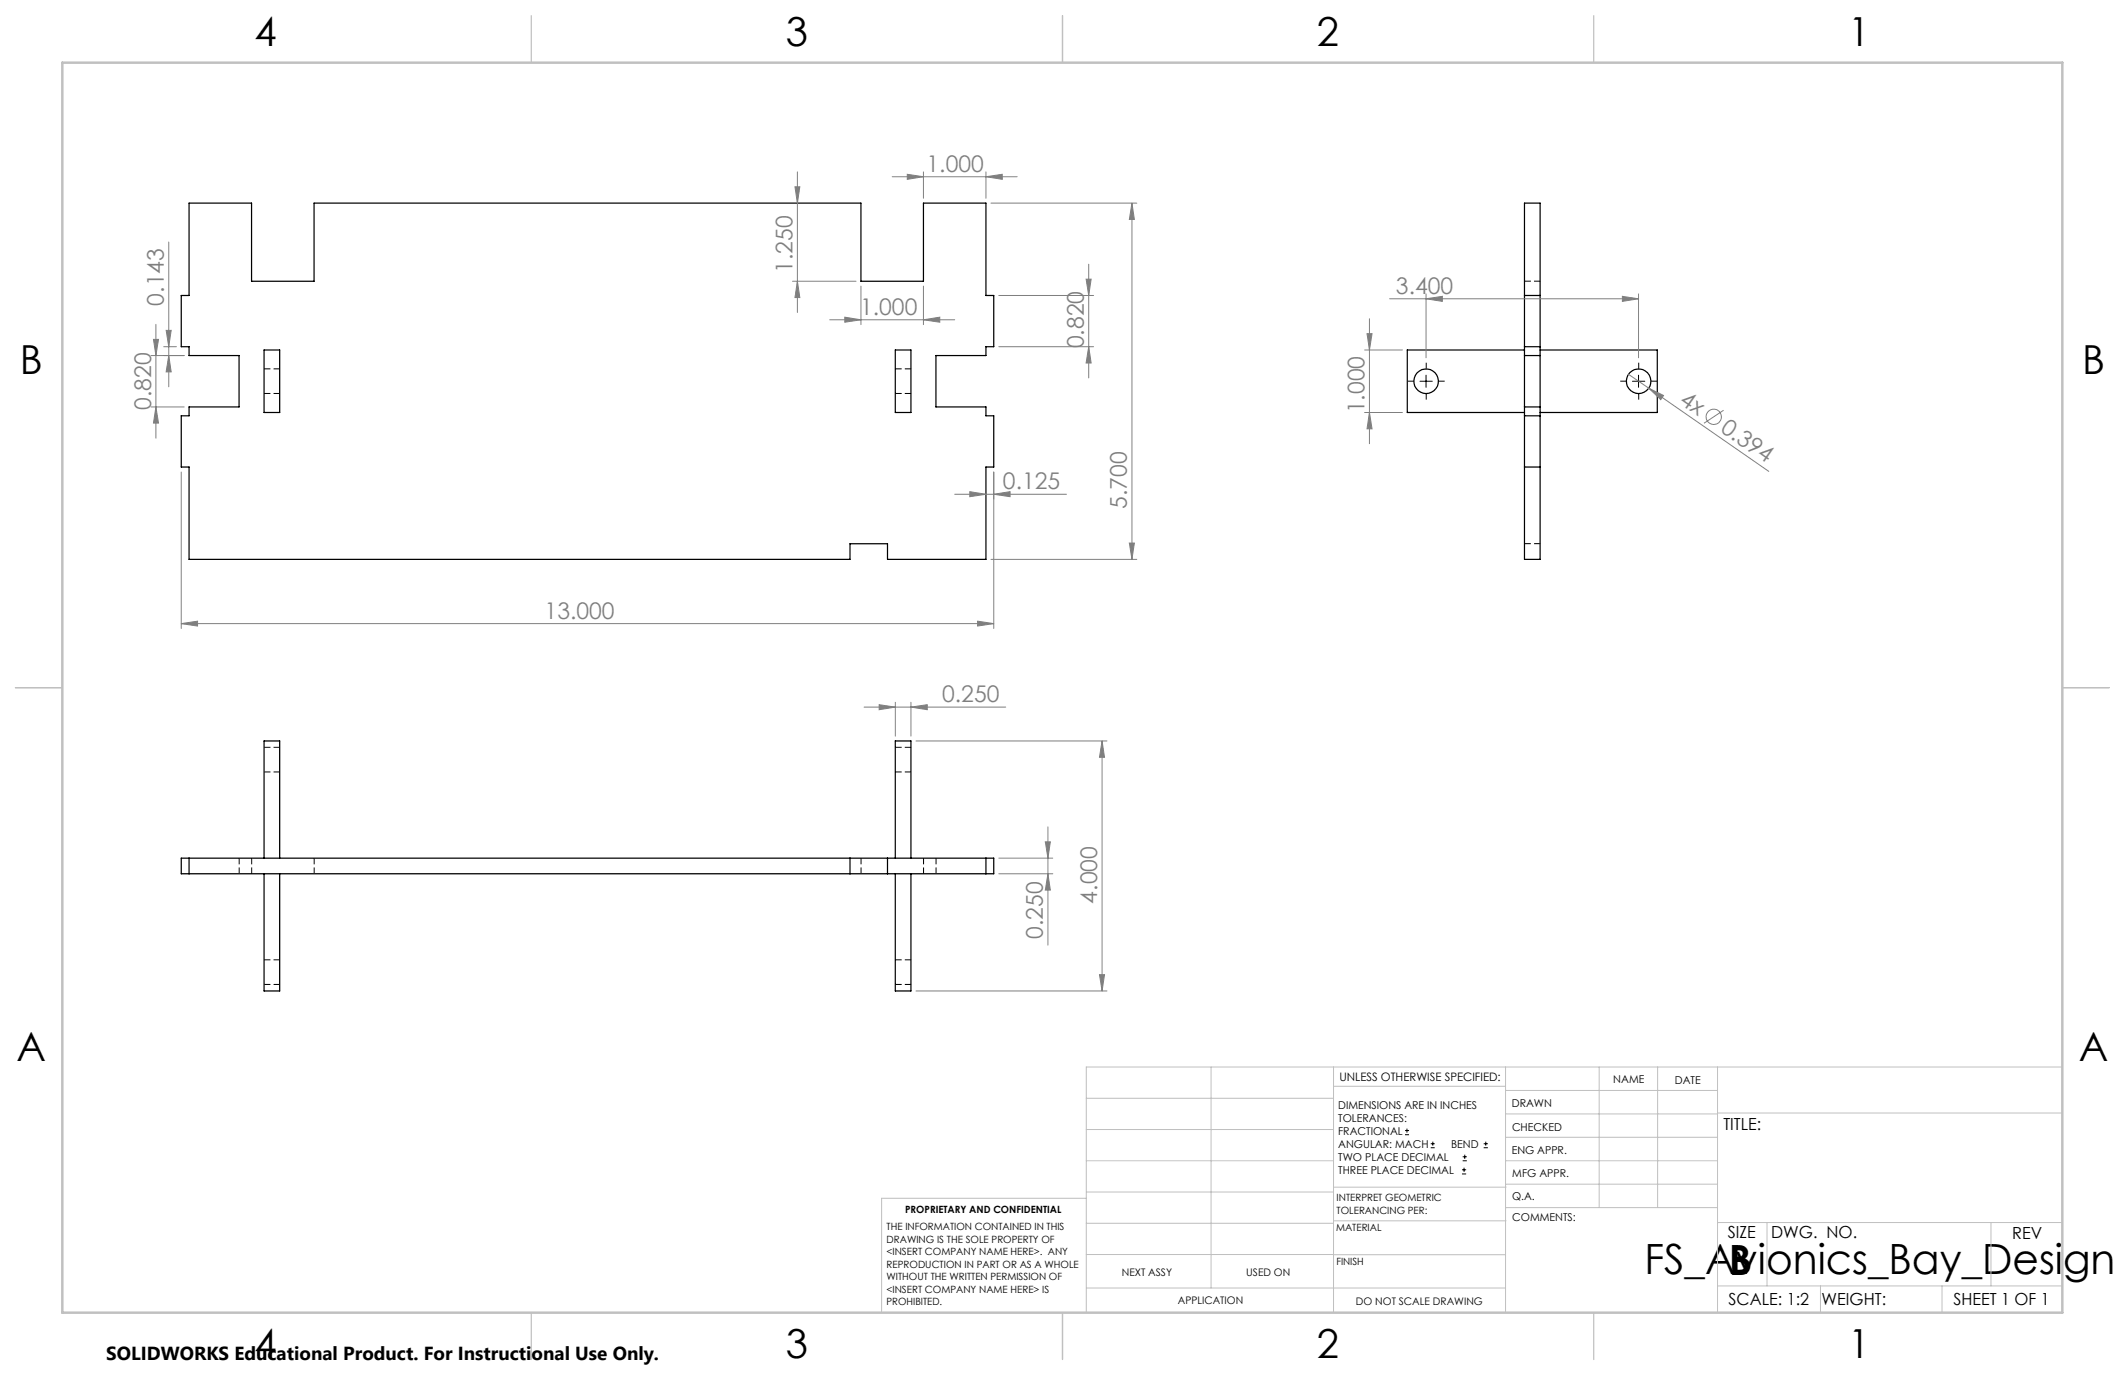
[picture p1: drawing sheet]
<svg xmlns="http://www.w3.org/2000/svg" width="432mm" height="279mm" viewBox="0 0 432 279" stroke-linecap="round" stroke-linejoin="round" font-family="sans-serif">
<g fill="none" stroke="#000" stroke-width=".2" stroke-dasharray="1.3 .6" stroke-linecap="butt">
<path d="M309.8 57.1h3.2M53.7 80h3.2M56.9 75h-3.2M182 80h3.1M185.1 75h-3.1M309.8 110.5h3.2M53.7 156.9h3.2M56.9 151.9h-3.2M182 156.9h3.1M185.1 151.9h-3.1M48.6 174.4v3.1M51.1 174.4v3.1"/>
<path d="M63.8 174.4v3.1M175 174.4v3.1M187.7 174.4v3.1M190.2 174.4v3.1M56.9 195h-3.2M185.1 195h-3.1M53.7 200h3.2M182 200h3.1"/>
</g>
<g fill="none" stroke="#000" stroke-width=".25">
<path d="M38.4 41.3h12.7v15.8h12.7v-15.8h111.1v15.8h12.7v-15.8h12.7v18.7h1.6v10.4h-1.6v1.8h-10.1v10.5h10.1v1.8h1.6v10.4h-1.6v18.8h-20v-3.2h-7.6v3.2h-134.3v-18.8h-1.6v-10.4h1.6v-1.8h10.2v-10.5h-10.2v-1.8h-1.6v-10.4h1.6zM309.8 41.3h3.1v72.4h-3.1zM53.7 71.1h3.1v12.7h-3.1zM181.9 71.1h3.2v12.7h-3.2zM309.8 71.1h-23.8v12.7h23.8M309.8 60h3.1M309.8 70.4h3.1M309.8 72.2h3.1M312.9 71.1h23.9v12.7h-23.9M309.8 82.7h3.1M309.8 84.5h3.1M309.8 94.9h3.1"/>
<path d="M36.8 174.4h165.1v3.2h-165.1zM38.4 174.4v3.2M53.7 174.4v-23.8h3.1v23.8M53.7 177.6v23.8h3.1v-23.8M172.7 174.4v3.2M180.3 174.4v3.2M181.9 174.4v-23.8h3.2v23.8M181.9 177.6v23.8h3.2v-23.8M200.3 174.4v3.2"/>
<circle cx="289.8" cy="77.5" r="2.5"/>
<circle cx="333" cy="77.5" r="2.5"/>
</g>
<g fill="none" stroke="#808080" stroke-width=".2">
<path d="M161.5 38h1l-.5 3.3zM162 34.9v28.6M181.3 35.9h25.4M184.4 35.4l3.2 .5-3.2 .5zM187.6 34.9v5.4M200.3 35.9l3.4-.5v1zM200.3 34.9v5.4M34.3 49.2v29.4M161 57.2h13M162 57.2l.5 3.3h-1zM174.9 58.1v7.9M187.6 58.1v7.9"/>
<path d="M201.4 41.3h29.6M220.7 56.7h1l-.5 3.3zM221.2 53.7v23.1M230 41.3v72.4M230 41.3l.5 3.3h-1zM289.8 59.7v13M333 59.7v13M30.7 72.2h6.7M31.2 69h1l-.5 3.2zM31.7 65.9v23.1M33.3 70.4h2.5M33.8 67.1h1l-.5 3.3z"/>
<path d="M34.3 72.2l.5 3.4h-1zM168.6 65h25.4M171.7 64.5l3.2 .5-3.2 .5zM187.6 65l3.4-.5v1zM203 70.4h19.2M203 60h19.2M221.2 70.4l.5 3.4h-1zM277.3 71.1h7.7M277.8 67.8h1l-.5 3.3zM278.3 64.8v25.4M282.4 60.7h50.6M289.8 60.7l3.3-.5v1z"/>
<path d="M329.7 60.2l3.3 .5-3.3 .5zM330.9 76.1l4.1 2.8M335 78.9l3 1.5-.5 .8zM335 78.9l24.4 16.9M30.7 82.7h6.7M31.7 82.7l.5 3.3h-1zM36.8 95.9v31.8M197.1 99.9l3.2 .5-3.2 .5zM201.9 95.9v31.8M277.3 83.8h7.7M278.3 83.8l.5 3.3h-1zM350.2 83.4l-3.9 2.6"/>
<path d="M194 100.4h22.7M201.4 113.7h29.6M201.9 100.4l3.3-.5v1zM229.5 110.3h1l-.5 3.4zM36.8 126.7l3.3-.5v1zM36.8 126.7h165.1M198.6 126.2l3.3 .5-3.3 .5zM175.6 143.7h28.8M178.6 143.2l3.3 .5-3.3 .5zM181.9 142.7v6.9M185.1 143.7l3.3-.5v1zM185.1 142.7v6.9"/>
<path d="M186.1 150.6h38.8M223.9 150.6v50.8M223.9 150.6l.5 3.3h-1zM203 174.4h10.9M203 177.6h10.9M212.4 171.1h1l-.5 3.3zM212.9 168v24.1M212.9 177.6l.5 3.3h-1zM223.4 198h1l-.5 3.4zM186.1 201.4h38.8"/>
<circle cx="348.2" cy="84.7" r="1.55"/>
</g>
<g fill="none" stroke="#000" stroke-width=".2">
<path d="M288.5 77.5h2.5M289.8 76.2v2.5M331.7 77.5h2.5M333 76.2v2.5M285.5 230.6h.8M285.5 229.7h.8M285.9 229.3v.9M290.7 233.2h.8M290.7 232.4h.8M291.1 232v.8M297.1 238.5h.8M297.1 237.7h.8"/>
<path d="M297.2 235.9h.9M297.2 235.1h.9M297.5 237.3v.8M297.6 234.6v.9M301.5 233.2h.8M301.5 232.4h.8M301.9 232v.8"/>
</g>
<path d="M287.3 77.5h-1.2M289.8 75v-1.3M289.8 80v1.2M292.3 77.5h1.3M330.5 77.5h-1.3M333 75v-1.3M333 80v1.2M335.5 77.5h1.2" fill="none" stroke="#000" stroke-width=".2" stroke-dasharray="15.2 1.3 1.3 1.3" stroke-linecap="butt"/>
<g fill="none" stroke="#c0c0c0" stroke-width=".2">
<path d="M246.1 216.8v44.9M271 216.8v49.9M305.9 216.8v49.9M324.9 216.8v28.6M336.8 216.8v28.6M349 216.8v49.9M419.1 216.8h-198.4v49.9M220.7 235.9h50.3M220.7 229.5h50.3M220.7 223.2h50.3M271 220.7h34.9M305.9 231.1h43.1"/>
<path d="M305.9 226.3h43.1M305.9 221.6h43.1M305.9 235.9h43.1M349 226.2h70.1M220.7 248.6h50.3M220.7 242.2h50.3M220.7 254.9h50.3M220.7 243.5h-41.6v23.2M271 255h34.9M271 248.1h35M271 241.2h35M305.9 240.6h43.1"/>
<path d="M306 245.4h43M349 248.4h70.1M359.1 248.4v12.9M404.6 248.4v12.9M220.7 261.7h85.2M349 261.3h70.1M369.9 261.3v5.4M394.6 261.3v5.4"/>
</g>
<path d="M108 3.2v9.5M215.9 3.2v9.5M323.8 3.2v9.5M3.1 139.7h9.6M419.1 139.7h9.5M108 266.7v9.6M215.9 266.7v9.6M323.8 266.7v9.6" fill="none" stroke="#c0c0c0" stroke-width=".25"/>
<path d="M12.7 12.7h406.4v254h-406.4z" fill="none" stroke="#c0c0c0" stroke-width=".5"/>
<g fill="#808080">
<path d="M335 78.9l3 1.5-.5 .8z"/>
<path d="M187.6 65l3.4-.5v1zM171.7 64.5l3.2 .5-3.2 .5z"/>
<path d="M36.8 126.7l3.3-.5v1zM198.6 126.2l3.3 .5-3.3 .5zM178.6 143.2l3.3 .5-3.3 .5zM185.1 143.7l3.3-.5v1zM289.8 60.7l3.3-.5v1zM329.7 60.2l3.3 .5-3.3 .5z"/>
<path d="M197.1 99.9l3.2 .5-3.2 .5zM201.9 100.4l3.3-.5v1z"/>
<path d="M200.3 35.9l3.4-.5v1zM184.4 35.4l3.2 .5-3.2 .5z"/>
<path d="M221.2 70.4l.5 3.4h-1zM220.7 56.7h1l-.5 3.3zM278.3 83.8l.5 3.3h-1zM277.8 67.8h1l-.5 3.3z"/>
<path d="M162 57.2l.5 3.3h-1zM161.5 38h1l-.5 3.3z"/>
<path d="M31.2 69h1l-.5 3.2zM31.7 82.7l.5 3.3h-1z"/>
<path d="M230 41.3l.5 3.3h-1zM229.5 110.3h1l-.5 3.4zM33.8 67.1h1l-.5 3.3zM34.3 72.2l.5 3.4h-1zM212.4 171.1h1l-.5 3.3zM212.9 177.6l.5 3.3h-1zM223.9 150.6l.5 3.3h-1zM223.4 198h1l-.5 3.4z"/>
</g>
<g font-size="8.5">
<text x="334.2" y="258.9">FS_Avionics_Bay_Design</text>
<text x="351.3" y="259">B</text>
</g>
<g font-size="8.1">
<text x="51.7" y="9.3">4</text>
<text x="159.7" y="9.3">3</text>
<text x="267.6" y="9.3">2</text>
<text x="375.6" y="9.3">1</text>
<text x="4" y="76">B</text>
<text x="423.1" y="76">B</text>
<text x="3.3" y="215.7">A</text>
<text x="422.4" y="215.7">A</text>
<text x="51.7" y="276">4</text>
<text x="159.7" y="276">3</text>
<text x="267.6" y="276">2</text>
<text x="375.6" y="276">1</text>
</g>
<g font-size="4.7" fill="#808080">
<text x="188.3" y="34.9">1.000</text>
<text x="161" y="55.4" transform="rotate(-90 161 55.4)">1.250</text>
<text x="283.7" y="59.7">3.400</text>
<text x="33.3" y="62.1" transform="rotate(-90 33.3 62.1)">0.143</text>
<text x="174.8" y="63.9">1.000</text>
<text x="220.2" y="70.8" transform="rotate(-90 220.2 70.8)">0.820</text>
<text x="30.7" y="83.3" transform="rotate(-90 30.7 83.3)">0.820</text>
<text x="277.3" y="84" transform="rotate(-90 277.3 84)">1.000</text>
<text x="341.1" y="81.8" transform="rotate(35 341.1 81.8)">4x</text>
<text x="349.4" y="87.5" transform="rotate(35 349.4 87.5)">0.394</text>
<text x="203.8" y="99.4">0.125</text>
<text x="229" y="103.4" transform="rotate(-90 229 103.4)">5.700</text>
<text x="110.7" y="125.7">13.000</text>
<text x="191.5" y="142.7">0.250</text>
<text x="222.9" y="183.6" transform="rotate(-90 222.9 183.6)">4.000</text>
<text x="211.9" y="190.7" transform="rotate(-90 211.9 190.7)">0.250</text>
</g>
<text font-size="3.8" x="21.6" y="276.3">SOLIDWORKS Educational Product. For Instructional Use Only.</text>
<g font-size="3.4">
<text x="350.2" y="229.5">TITLE:</text>
<text x="351.1" y="251.6">SIZE</text>
<text x="359.9" y="251.6">DWG. NO.</text>
<text x="408.9" y="251.7">REV</text>
<text x="351.2" y="265.2">SCALE: 1:2</text>
<text x="370.1" y="265.3">WEIGHT:</text>
<text x="396.9" y="265.2">SHEET 1 OF 1</text>
</g>
<text font-size="2.4" x="272.2" y="219.7">UNLESS OTHERWISE SPECIFIED:</text>
<g font-size="2.2">
<text x="327.8" y="220.1">NAME</text>
<text x="340.3" y="220.2">DATE</text>
<text x="271.9" y="225.3">DIMENSIONS ARE IN INCHES</text>
<text x="271.9" y="227.9">TOLERANCES:</text>
<text x="307.2" y="224.9">DRAWN</text>
<text x="271.9" y="230.6">FRACTIONAL</text>
<text x="271.9" y="233.2">ANGULAR: MACH</text>
<text x="294.9" y="233.2">BEND</text>
<text x="307.3" y="229.8">CHECKED</text>
<text x="271.9" y="235.9">TWO PLACE DECIMAL</text>
<text x="271.9" y="238.5">THREE PLACE DECIMAL</text>
<text x="307.2" y="234.5">ENG APPR.</text>
<text x="307.3" y="239.2">MFG APPR.</text>
<text x="307.3" y="243.9">Q.A.</text>
<text x="307.3" y="248.1">COMMENTS:</text>
</g>
<g font-size="2.1">
<text x="227.9" y="259.2">NEXT ASSY</text>
<text x="253.3" y="259.2">USED ON</text>
<text x="239.3" y="265">APPLICATION</text>
<text x="275.5" y="265.1">DO NOT SCALE DRAWING</text>
</g>
<g font-size="2">
<text x="271.6" y="244.1">INTERPRET GEOMETRIC</text>
<text x="180.2" y="250">THE INFORMATION CONTAINED IN THIS</text>
<text x="183.9" y="246.4">PROPRIETARY AND CONFIDENTIAL</text>
<text x="271.5" y="250.2">MATERIAL</text>
<text x="271.6" y="246.6">TOLERANCING PER:</text>
<text x="180.2" y="252.5">DRAWING IS THE SOLE PROPERTY OF</text>
<text x="180.2" y="255.1">&lt;INSERT COMPANY NAME HERE&gt;. ANY</text>
<text x="180.2" y="257.6">REPRODUCTION IN PART OR AS A WHOLE</text>
<text x="271.5" y="257">FINISH</text>
<text x="180.2" y="260.1">WITHOUT THE WRITTEN PERMISSION OF</text>
<text x="180.2" y="262.6">&lt;INSERT COMPANY NAME HERE&gt; IS</text>
<text x="180.2" y="265.2">PROHIBITED.</text>
</g>
</svg>
